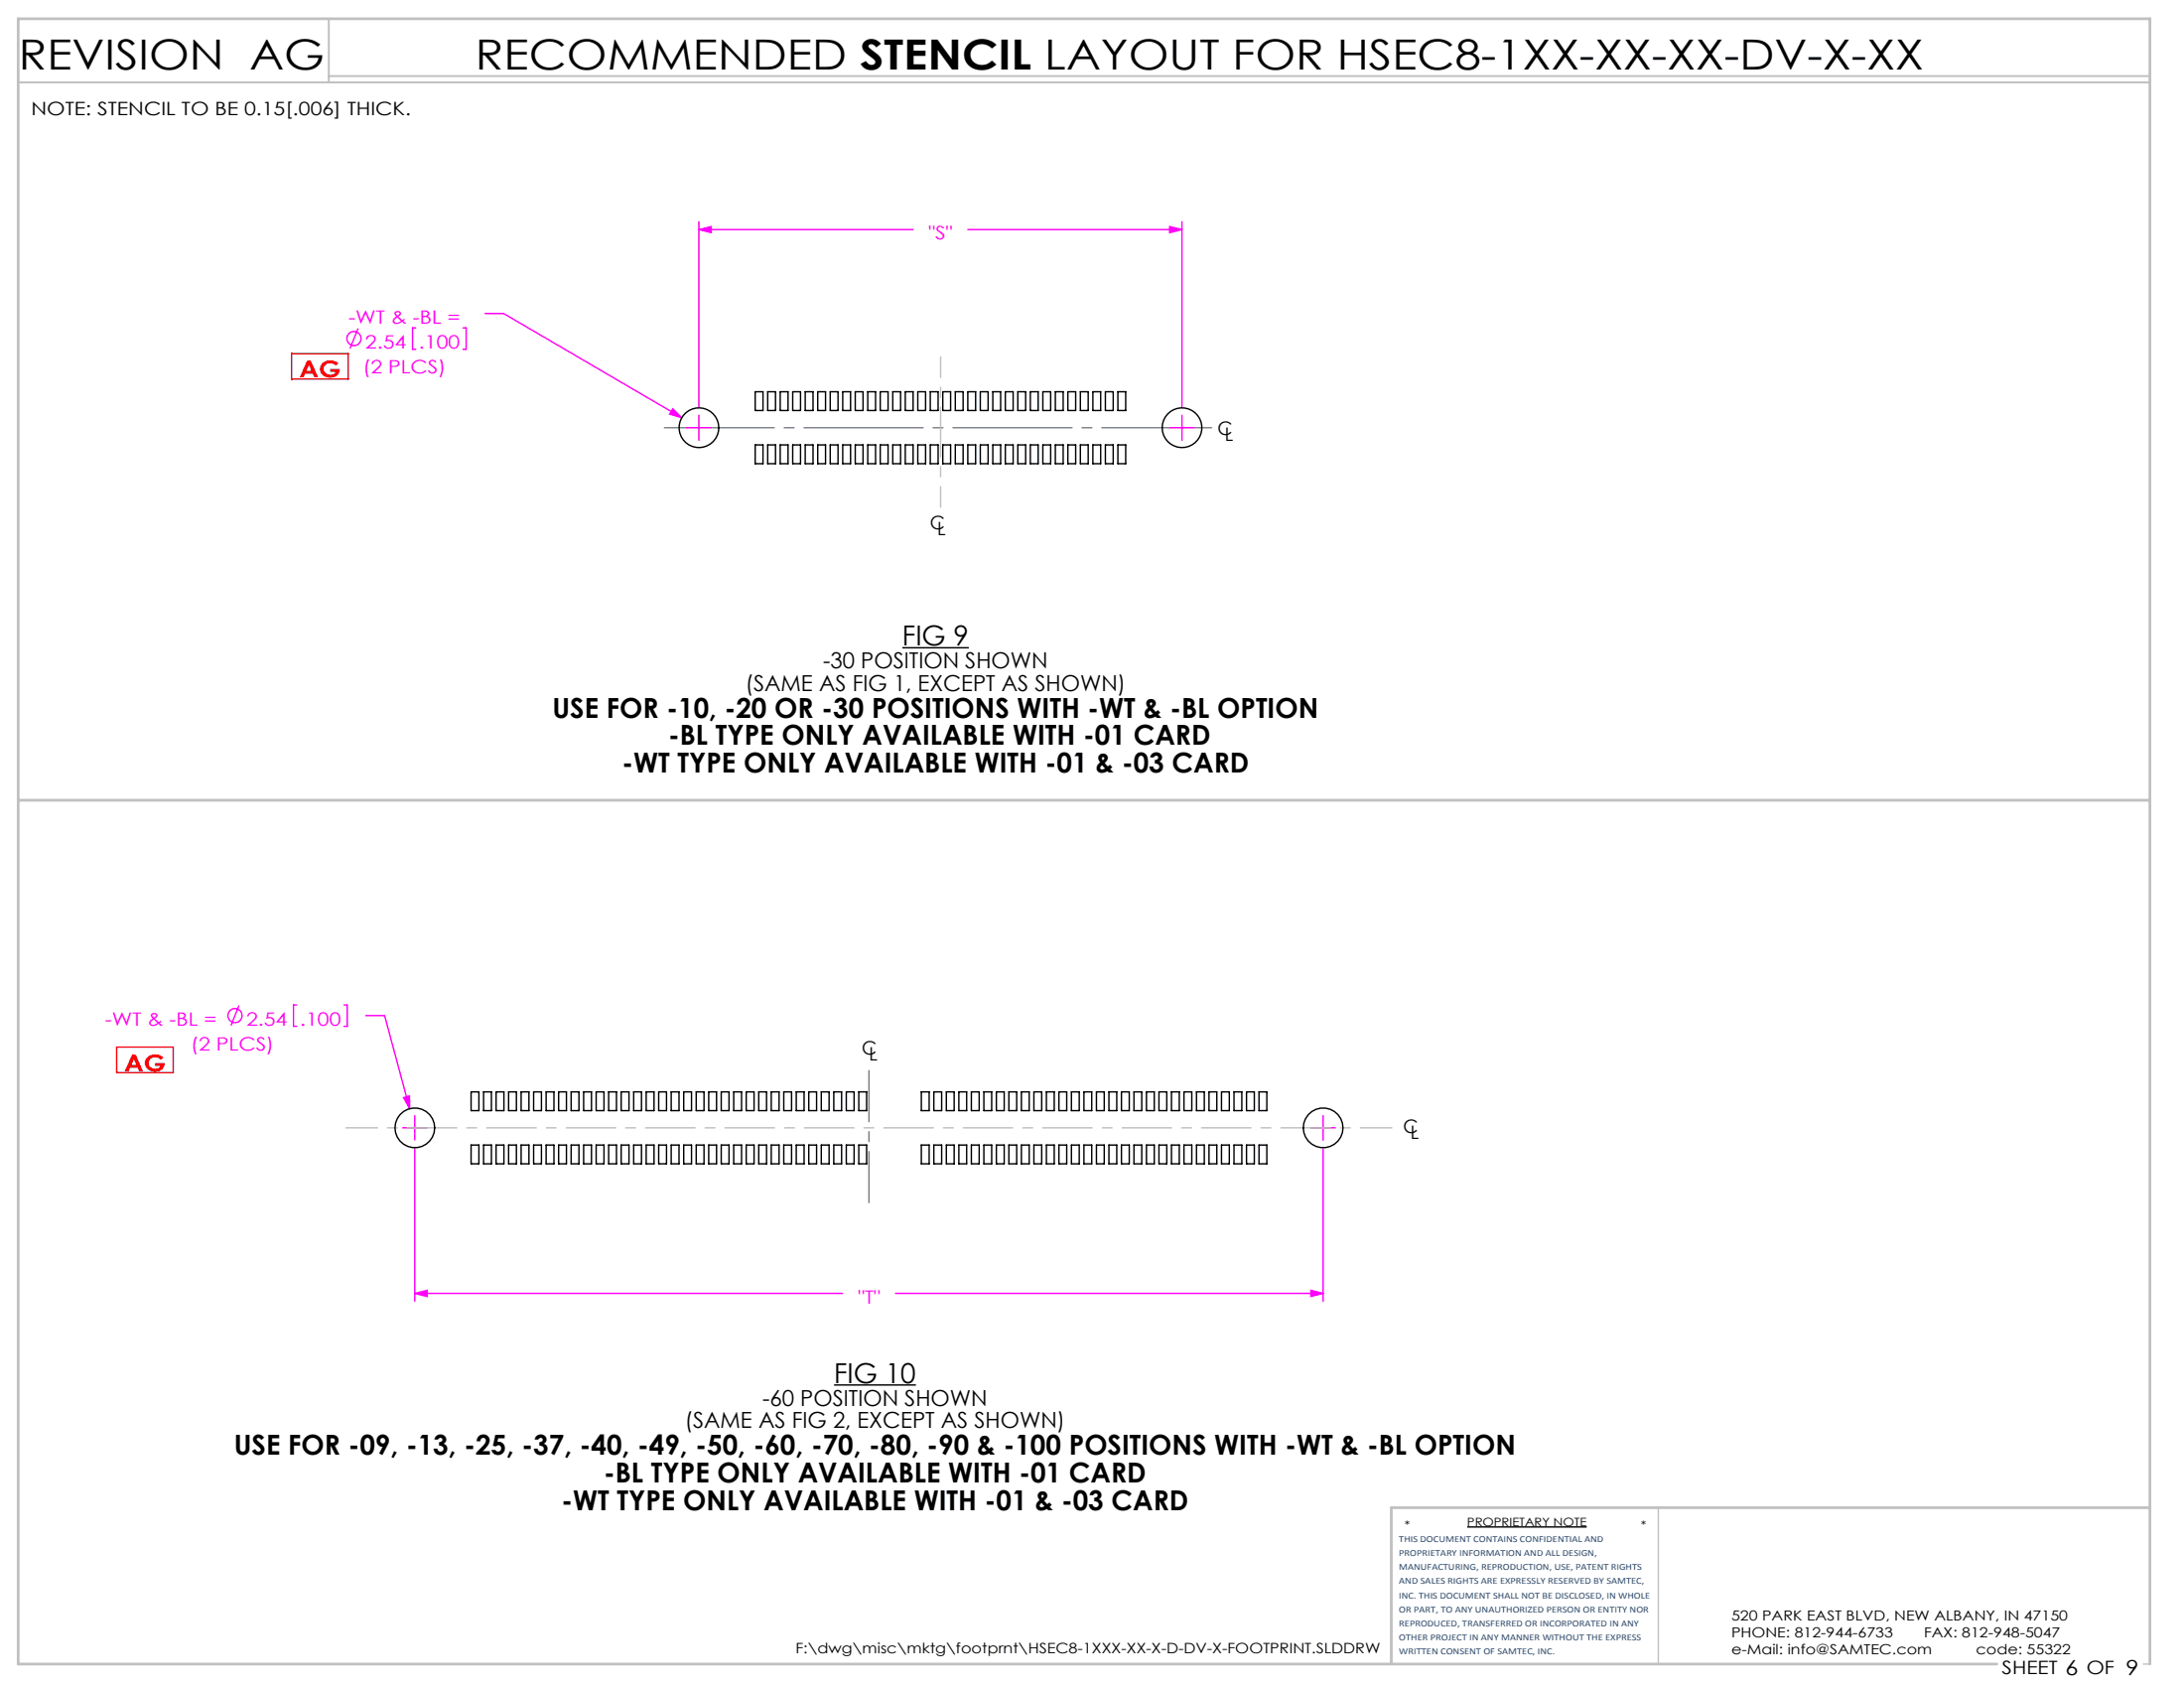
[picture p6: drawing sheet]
<svg xmlns="http://www.w3.org/2000/svg" width="279mm" height="216mm" viewBox="0 0 279 216" stroke-linecap="round" stroke-linejoin="round" font-family="sans-serif">
<path d="M115.4 82.9h8.5M106.7 177.1h10.5M187.7 195.3h15.3" fill="none" stroke="#000" stroke-width=".18"/>
<path d="M212.2 192.8v20M274.2 212.8h.8" fill="none" stroke="#c0c0c0" stroke-width=".18"/>
<path d="M2.3 10.5h272.7M42.1 2.4v8.1M42.1 9.7h232.9" fill="none" stroke="#c0c0c0" stroke-width=".25"/>
<path d="M2.3 102.4h272.7M275 192.8h-97v20M255.5 212.8h-253.2v-210.4h272.7v210.4" fill="none" stroke="#c0c0c0" stroke-width=".35"/>
<g fill="none" stroke="#f0f" stroke-width=".18">
<path d="M89.4 28.4v23.7M89.4 29.4h27.4M89.4 29.4l1.6-.4v.8zM123.8 29.4h27.4M149.6 29l1.6 .4-1.6 .4zM151.2 28.4v23.7M45.8 42l-1 2.6M53.2 41.9h-.4v2.8h.4M59.2 41.9h.4v2.8h-.4M62 40.1h2.4l22.8 13.3M86.1 52.3l1.1 1.1-1.5-.4zM87.8 54.7h3.2"/>
<path d="M89.4 53.1v3.2M149.6 54.7h3.2M151.2 53.1v3.2M30.6 128.6l-1.1 2.6M38 128.5h-.4v2.8h.4M44 128.5h.4v2.8h-.4M46.8 129.9h2.4l3.2 11.9M51.5 144.3h3.1M51.6 140.4l.8-.2v1.6zM53.1 146.8v19.6M53.1 142.7v3.1M167.7 144.3h3.1"/>
<path d="M169.3 146.8v19.6M169.3 142.7v3.1M53.1 165.4h54.7M53.1 165.4l1.5-.4v.8zM114.6 165.4h54.7M167.7 165l1.6 .4-1.6 .4z"/>
<circle cx="45.3" cy="43.3" r=".9"/>
<circle cx="30.1" cy="129.9" r=".9"/>
</g>
<path d="M85 54.7h70" fill="none" stroke="#808080" stroke-width=".18" stroke-dasharray="15.2 1.3 1.3 1.3" stroke-dashoffset="1.2"/>
<path d="M111.2 153.8v-16.9" fill="none" stroke="#808080" stroke-width=".18" stroke-dasharray="15.2 1.3 1.3 1.3" stroke-dashoffset="8.7"/>
<path d="M37.3 45.2h7.2v3.3h-7.2zM14.9 133.9h7.3v3.3h-7.3z" fill="none" stroke="#f00" stroke-width=".18"/>
<path d="M120.3 45.6v19.3" fill="none" stroke="#c0c0c0" stroke-width=".18" stroke-dasharray="6.3 1.3 1.3 1.3" stroke-dashoffset="3.7"/>
<path d="M44.3 144.3h133.8" fill="none" stroke="#c0c0c0" stroke-width=".18" stroke-dasharray="6.3 1.3 1.3 1.3" stroke-dashoffset="2.3"/>
<path d="M86.1 52.3l-.4 .7 1.5 .4zM89.4 29.4l1.6-.4v.8zM149.6 29l1.6 .4-1.6 .4zM51.6 140.4l.8 1.4v-1.6zM53.1 165.4l1.5-.4v.8zM167.7 165l1.6 .4-1.6 .4z" fill="#f0f"/>
<g fill="none" stroke="#000" stroke-width=".18">
<path d="M96.6 56.9h1v2.4h-1zM96.6 50.1h1v2.4h-1zM98.2 56.9h1v2.4h-1zM98.2 50.1h1v2.4h-1zM99.8 56.9h1v2.4h-1zM99.8 50.1h1v2.4h-1zM101.4 56.9h1v2.4h-1zM101.4 50.1h1v2.4h-1zM103 56.9h1v2.4h-1zM103 50.1h1v2.4h-1zM104.6 56.9h1v2.4h-1zM104.6 50.1h1v2.4h-1z"/>
<path d="M106.2 56.9h1v2.4h-1zM106.2 50.1h1v2.4h-1zM107.8 56.9h1v2.4h-1zM107.8 50.1h1v2.4h-1zM109.4 56.9h1v2.4h-1zM109.4 50.1h1v2.4h-1zM111 56.9h1v2.4h-1zM111 50.1h1v2.4h-1zM112.6 56.9h1v2.4h-1zM112.6 50.1h1v2.4h-1zM114.2 56.9h1v2.4h-1zM114.2 50.1h1v2.4h-1z"/>
<path d="M115.8 56.9h1v2.4h-1zM115.8 50.1h1v2.4h-1zM117.4 56.9h1v2.4h-1zM117.4 50.1h1v2.4h-1zM119 56.9h1v2.4h-1zM119 50.1h1v2.4h-1zM120.6 56.9h1v2.4h-1zM120.6 50.1h1v2.4h-1zM122.2 56.9h1v2.4h-1zM122.2 50.1h1v2.4h-1zM123.8 56.9h1v2.4h-1zM123.8 50.1h1v2.4h-1z"/>
<path d="M125.4 56.9h1v2.4h-1zM125.4 50.1h1v2.4h-1zM127 56.9h1v2.4h-1zM127 50.1h1v2.4h-1zM128.6 56.9h1v2.4h-1zM128.6 50.1h1v2.4h-1zM130.2 56.9h1v2.4h-1zM130.2 50.1h1v2.4h-1zM131.8 56.9h1v2.4h-1zM131.8 50.1h1v2.4h-1zM133.4 56.9h1v2.4h-1zM133.4 50.1h1v2.4h-1z"/>
<path d="M135 56.9h1v2.4h-1zM135 50.1h1v2.4h-1zM136.6 56.9h1v2.4h-1zM136.6 50.1h1v2.4h-1zM138.2 56.9h1v2.4h-1zM138.2 50.1h1v2.4h-1zM139.8 56.9h1v2.4h-1zM139.8 50.1h1v2.4h-1zM141.4 56.9h1v2.4h-1zM141.4 50.1h1v2.4h-1zM143 50.1h1v2.4h-1zM143 56.9h1v2.4h-1z"/>
<path d="M60.3 139.7h1v2.4h-1zM61.9 139.7h1v2.4h-1zM63.5 139.7h1v2.4h-1zM65.1 139.7h1v2.4h-1zM66.7 139.7h1v2.4h-1zM68.3 139.7h1v2.4h-1zM69.9 139.7h1v2.4h-1zM71.5 139.7h1v2.4h-1zM73.1 139.7h1v2.4h-1zM74.7 139.7h1v2.4h-1zM76.3 139.7h1v2.4h-1zM77.9 139.7h1v2.4h-1z"/>
<path d="M79.5 139.7h1v2.4h-1zM81.1 139.7h1v2.4h-1zM82.7 139.7h1v2.4h-1zM84.3 139.7h1v2.4h-1zM85.9 139.7h1v2.4h-1zM87.5 139.7h1v2.4h-1zM89.1 139.7h1v2.4h-1zM90.7 139.7h1v2.4h-1zM92.3 139.7h1v2.4h-1zM93.9 139.7h1v2.4h-1zM95.5 139.7h1v2.4h-1zM97.1 139.7h1v2.4h-1z"/>
<path d="M98.7 139.7h1v2.4h-1zM100.3 139.7h1v2.4h-1zM101.9 139.7h1v2.4h-1zM103.5 139.7h1v2.4h-1zM105.1 139.7h1v2.4h-1zM106.7 139.7h1v2.4h-1zM108.3 139.7h1v2.4h-1zM109.9 139.7h1v2.4h-1zM117.9 139.7h1v2.4h-1zM119.5 139.7h1v2.4h-1zM121.1 139.7h1v2.4h-1zM122.7 139.7h1v2.4h-1z"/>
<path d="M124.3 139.7h1v2.4h-1zM125.9 139.7h1v2.4h-1zM127.5 139.7h1v2.4h-1zM129.1 139.7h1v2.4h-1zM130.7 139.7h1v2.4h-1zM132.3 139.7h1v2.4h-1zM133.9 139.7h1v2.4h-1zM135.5 139.7h1v2.4h-1zM137.1 139.7h1v2.4h-1zM138.7 139.7h1v2.4h-1zM140.3 139.7h1v2.4h-1zM141.9 139.7h1v2.4h-1z"/>
<path d="M143.5 139.7h1v2.4h-1zM145.1 139.7h1v2.4h-1zM146.7 139.7h1v2.4h-1zM148.3 139.7h1v2.4h-1zM149.9 139.7h1v2.4h-1zM151.5 139.7h1v2.4h-1zM153.1 139.7h1v2.4h-1zM154.7 139.7h1v2.4h-1zM156.3 139.7h1v2.4h-1zM157.9 139.7h1v2.4h-1zM159.5 139.7h1v2.4h-1zM161.1 139.7h1v2.4h-1z"/>
<path d="M60.3 146.5h1v2.4h-1zM61.9 146.5h1v2.4h-1zM63.5 146.5h1v2.4h-1zM65.1 146.5h1v2.4h-1zM66.7 146.5h1v2.4h-1zM68.3 146.5h1v2.4h-1zM69.9 146.5h1v2.4h-1zM71.5 146.5h1v2.4h-1zM73.1 146.5h1v2.4h-1zM74.7 146.5h1v2.4h-1zM76.3 146.5h1v2.4h-1zM77.9 146.5h1v2.4h-1z"/>
<path d="M79.5 146.5h1v2.4h-1zM81.1 146.5h1v2.4h-1zM82.7 146.5h1v2.4h-1zM84.3 146.5h1v2.4h-1zM85.9 146.5h1v2.4h-1zM87.5 146.5h1v2.4h-1zM89.1 146.5h1v2.4h-1zM90.7 146.5h1v2.4h-1zM92.3 146.5h1v2.4h-1zM93.9 146.5h1v2.4h-1zM95.5 146.5h1v2.4h-1zM97.1 146.5h1v2.4h-1z"/>
<path d="M98.7 146.5h1v2.4h-1zM100.3 146.5h1v2.4h-1zM101.9 146.5h1v2.4h-1zM103.5 146.5h1v2.4h-1zM105.1 146.5h1v2.4h-1zM106.7 146.5h1v2.4h-1zM108.3 146.5h1v2.4h-1zM109.9 146.5h1v2.4h-1zM117.9 146.5h1v2.4h-1zM119.5 146.5h1v2.4h-1zM121.1 146.5h1v2.4h-1zM122.7 146.5h1v2.4h-1z"/>
<path d="M124.3 146.5h1v2.4h-1zM125.9 146.5h1v2.4h-1zM127.5 146.5h1v2.4h-1zM129.1 146.5h1v2.4h-1zM130.7 146.5h1v2.4h-1zM132.3 146.5h1v2.4h-1zM133.9 146.5h1v2.4h-1zM135.5 146.5h1v2.4h-1zM137.1 146.5h1v2.4h-1zM138.7 146.5h1v2.4h-1zM140.3 146.5h1v2.4h-1zM141.9 146.5h1v2.4h-1z"/>
<path d="M143.5 146.5h1v2.4h-1zM145.1 146.5h1v2.4h-1zM146.7 146.5h1v2.4h-1zM148.3 146.5h1v2.4h-1zM149.9 146.5h1v2.4h-1zM151.5 146.5h1v2.4h-1zM153.1 146.5h1v2.4h-1zM154.7 146.5h1v2.4h-1zM156.3 146.5h1v2.4h-1zM157.9 146.5h1v2.4h-1zM159.5 146.5h1v2.4h-1zM161.1 146.5h1v2.4h-1z"/>
<circle cx="89.4" cy="54.7" r="2.54"/>
<circle cx="151.2" cy="54.7" r="2.54"/>
<circle cx="53.1" cy="144.3" r="2.54"/>
<circle cx="169.3" cy="144.3" r="2.54"/>
</g>
<g font-size="5.3">
<text x="2.4" y="8.9">REVISION AG</text>
<text x="60.8" y="8.9">RECOMMENDED STENCIL LAYOUT FOR HSEC8-1XX-XX-XX-DV-X-XX</text>
</g>
<g font-size="3.5">
<text x="115.4" y="82.6">FIG 9</text>
<text x="70.7" y="91.8">USE FOR -10, -20 OR -30 POSITIONS WITH -WT &amp; -BL OPTION</text>
<text x="85.5" y="95.3">-BL TYPE ONLY AVAILABLE WITH -01 CARD</text>
<text x="79.6" y="98.8">-WT TYPE ONLY AVAILABLE WITH -01 &amp; -03 CARD</text>
<text x="106.7" y="176.9">FIG 10</text>
<text x="30" y="186.1">USE FOR -09, -13, -25, -37, -40, -49, -50, -60, -70, -80, -90 &amp; -100 POSITIONS WITH -WT &amp; -BL OPTION</text>
<text x="77.2" y="189.6">-BL TYPE ONLY AVAILABLE WITH -01 CARD</text>
<text x="71.8" y="193.1">-WT TYPE ONLY AVAILABLE WITH -01 &amp; -03 CARD</text>
</g>
<g font-size="3" fill="#f00">
<text x="38.3" y="48.3">AG</text>
<text x="15.9" y="137">AG</text>
</g>
<g font-size="2.8">
<text x="95.4" y="88.3">(SAME AS FIG 1, EXCEPT AS SHOWN)</text>
<text x="105.3" y="85.5">-30 POSITION SHOWN</text>
<text x="97.6" y="179.8">-60 POSITION SHOWN</text>
<text x="87.6" y="182.6">(SAME AS FIG 2, EXCEPT AS SHOWN)</text>
</g>
<g font-size="2.4">
<text x="4" y="14.7">NOTE: STENCIL TO BE 0.15[.006] THICK.</text>
<text x="155.8" y="55.7">C</text>
<text x="156.7" y="56.4">L</text>
<text x="119" y="67.7">C</text>
<text x="119.9" y="68.5">L</text>
<text x="110.3" y="134.9">C</text>
<text x="111.2" y="135.7">L</text>
<text x="179.5" y="144.9">C</text>
<text x="180.5" y="145.7">L</text>
<text x="256.1" y="214.1">SHEET 6 OF 9</text>
</g>
<g font-size="2.4" fill="#f0f">
<text x="118.8" y="30.6">&quot;S&quot;</text>
<text x="44.6" y="41.4">-WT &amp; -BL =</text>
<text x="46.4" y="47.8">(2 PLCS)</text>
<text x="46.7" y="44.6">2.54</text>
<text x="53.6" y="44.6">.100</text>
<text x="13.4" y="131.1">-WT &amp; -BL =</text>
<text x="31.5" y="131.2">2.54</text>
<text x="38.4" y="131.2">.100</text>
<text x="24.4" y="134.4">(2 PLCS)</text>
<text x="109.8" y="166.7">&quot;T&quot;</text>
</g>
<g font-size="1.8">
<text x="221.5" y="207.2">520 PARK EAST BLVD, NEW ALBANY, IN 47150</text>
<text x="221.5" y="209.4">PHONE: 812-944-6733</text>
<text x="246.1" y="209.4">FAX: 812-948-5047</text>
<text x="101.8" y="211.5">F:\dwg\misc\mktg\footprnt\HSEC8-1XXX-XX-X-D-DV-X-FOOTPRINT.SLDDRW</text>
<text x="221.5" y="211.5">e-Mail: info@SAMTEC.com</text>
<text x="252.8" y="211.5">code: 55322</text>
</g>
<g font-size="1.5">
<text x="179.7" y="195.6">*</text>
<text x="187.7" y="195.2">PROPRIETARY NOTE</text>
<text x="209.9" y="195.6">*</text>
</g>
<g font-size="1.2" fill="#1f497d">
<text x="179" y="197.2">THIS DOCUMENT CONTAINS CONFIDENTIAL AND</text>
<text x="179" y="199">PROPRIETARY INFORMATION AND ALL DESIGN,</text>
<text x="179" y="200.8">MANUFACTURING, REPRODUCTION, USE, PATENT RIGHTS</text>
<text x="179" y="202.6">AND SALES RIGHTS ARE EXPRESSLY RESERVED BY SAMTEC,</text>
<text x="179" y="204.4">INC. THIS DOCUMENT SHALL NOT BE DISCLOSED, IN WHOLE</text>
<text x="179" y="206.2">OR PART, TO ANY UNAUTHORIZED PERSON OR ENTITY NOR</text>
<text x="179" y="208">REPRODUCED, TRANSFERRED OR INCORPORATED IN ANY</text>
<text x="179" y="209.8">OTHER PROJECT IN ANY MANNER WITHOUT THE EXPRESS</text>
<text x="179" y="211.6">WRITTEN CONSENT OF SAMTEC, INC.</text>
</g>
</svg>
